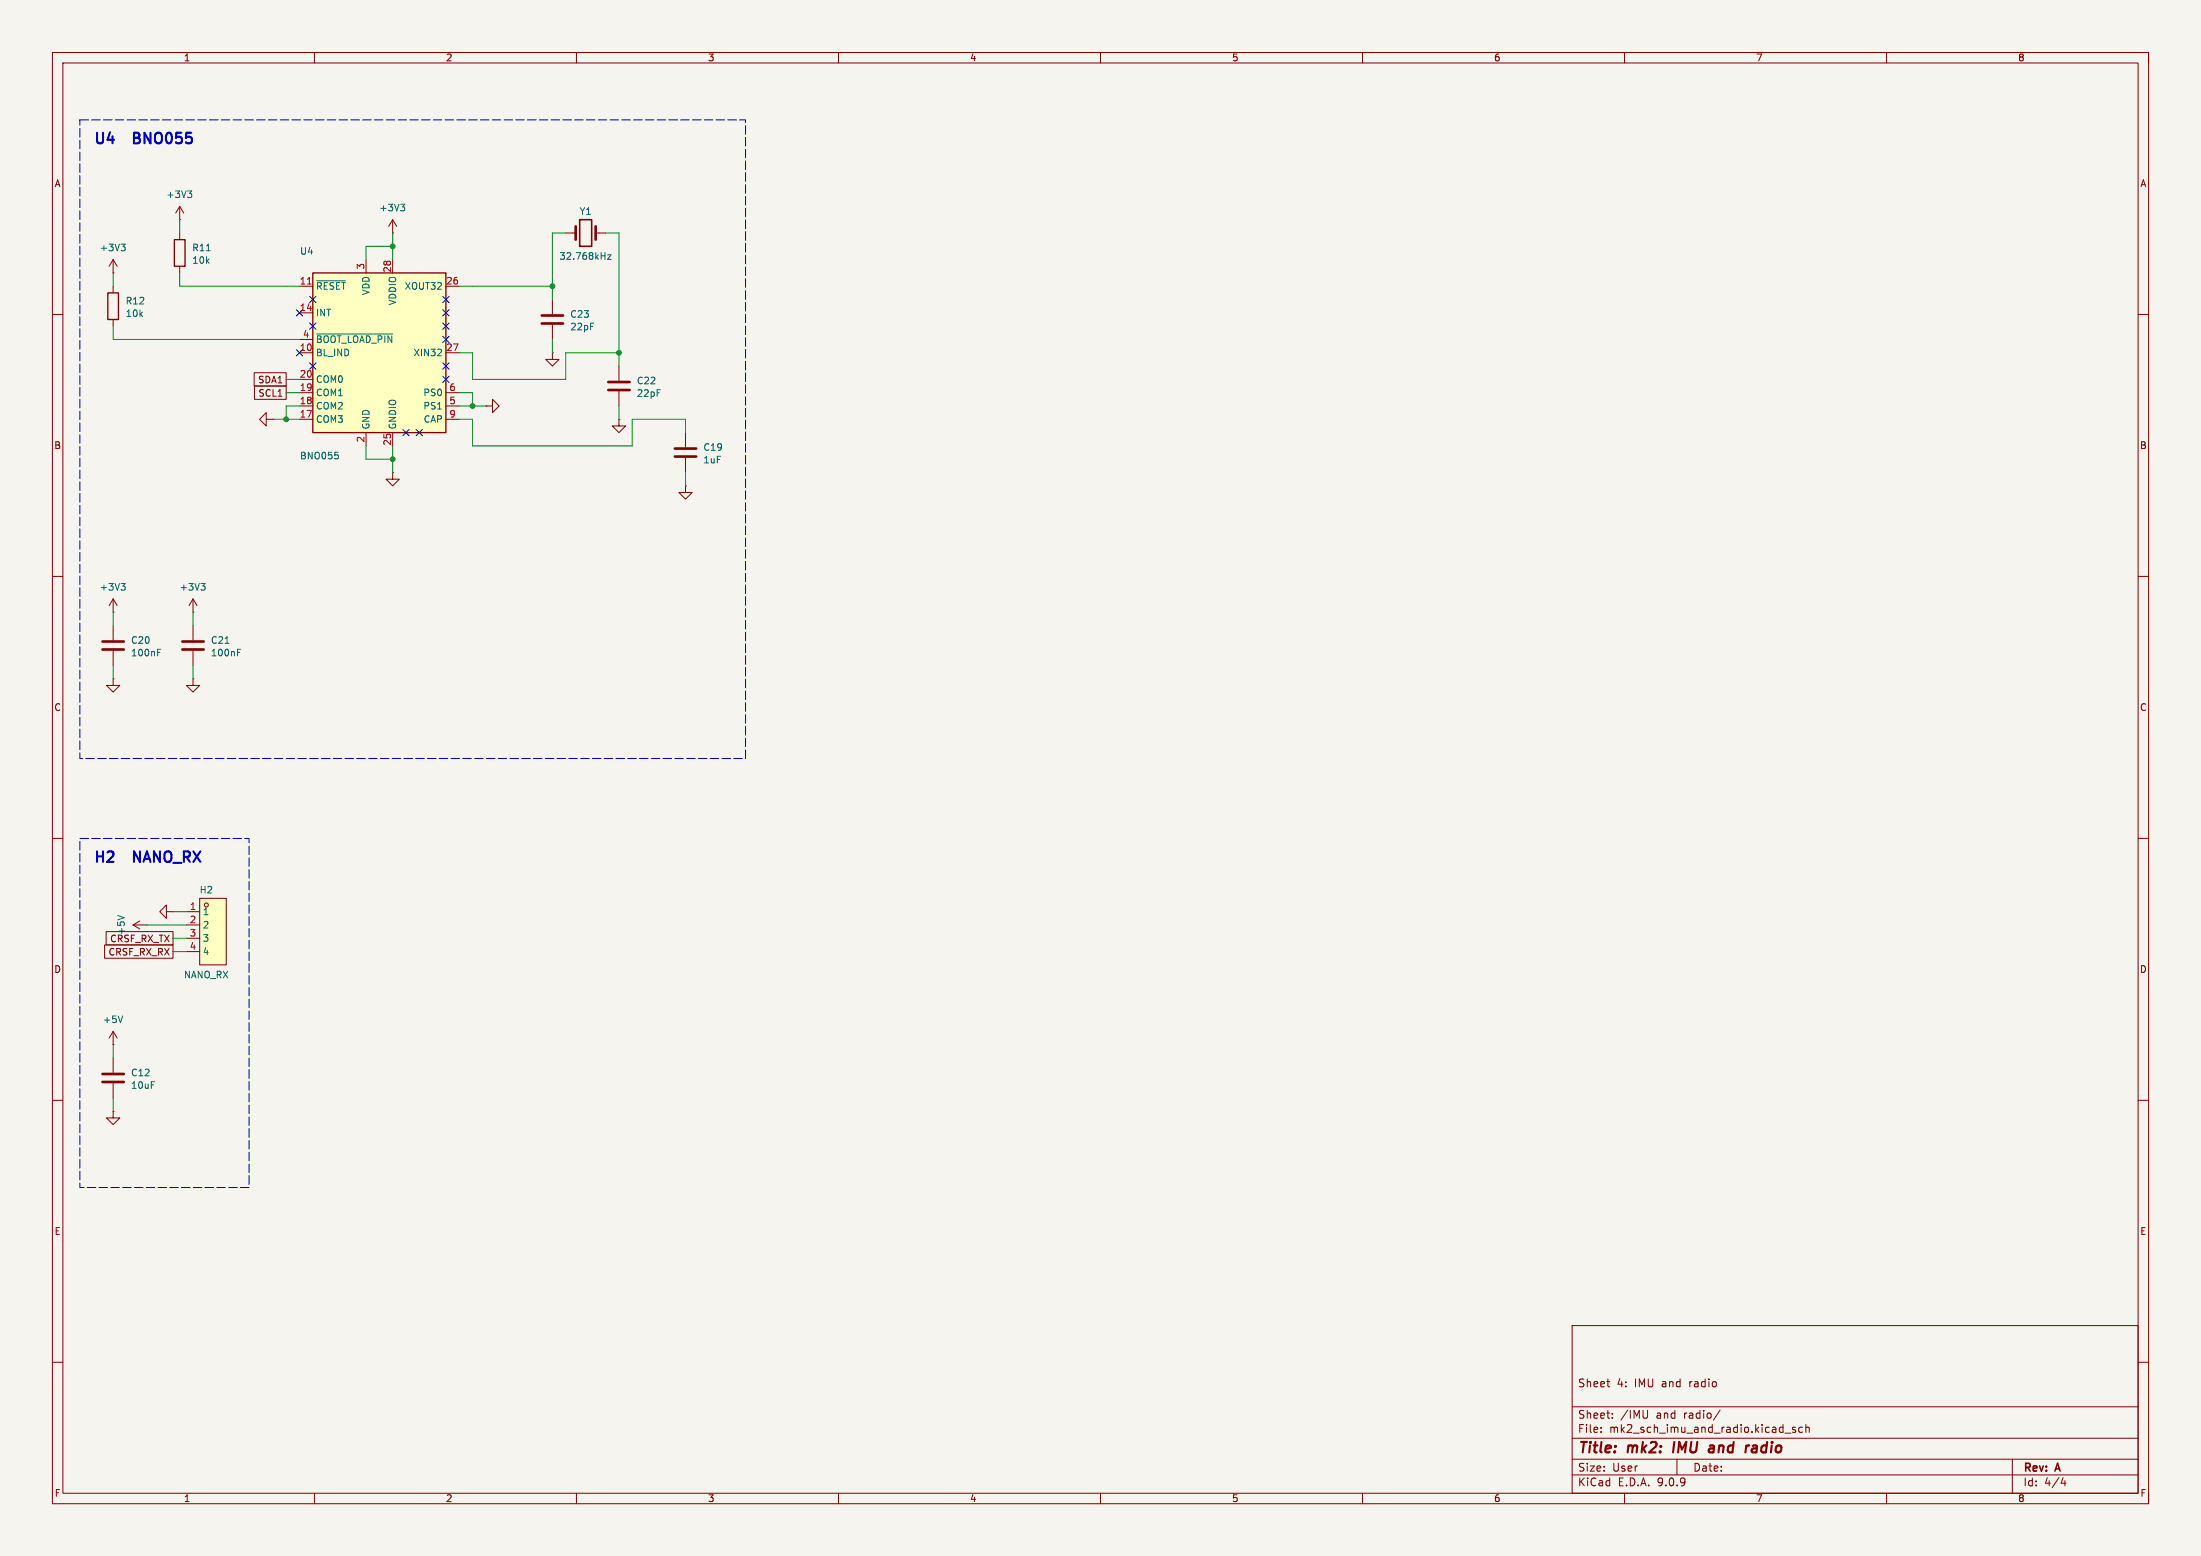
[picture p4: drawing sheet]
<svg xmlns="http://www.w3.org/2000/svg" width="420mm" height="297mm" viewBox="0 0 420 297" stroke-linecap="round" stroke-linejoin="round" font-family="sans-serif">
<path d="M0 0h420v297h-420z" fill="#f5f4ef" stroke="#f5f4ef" stroke-width=".19"/>
<g fill="none" stroke="#840000" stroke-width=".19">
<path d="M10 10h400v277h-400zM12 12h396v273h-396zM60 10v2M110 10v2M160 10v2M210 10v2M260 10v2M310 10v2M360 10v2M410 10v2M105.4 57.2v2.8M10 60h2"/>
<path d="M105.4 67.3v1.3h1.3l-1.3 1.3-1.3-1.3h1.3M105.4 67.3h.1M105.4 62v2.8M408 60h2M50.8 80v-1.2l-1.3 1.2 1.3 1.3v-1.3h1.3M52.1 80h.1M10 110h2M36.8 116.9h.1M36.8 114.3l-.7 1.3M36.8 114.3l.8 1.3M36.8 114.3v2.6M408 110h2"/>
<path d="M10 160h2M408 160h2M10 210h2M408 210h2M300 253h108v32h-108zM10 260h2M300 278.5h108M300 274.5h108M300 268.5h108M305.5 273.3v.1M305.5 272.5v.1M306.6 263.7h.6"/>
<path d="M307 264.7h.2M307.7 270.6v.1M307.7 269.8v.1M314.4 269.2v1.2l-.3 .3M320 278.5v3M328.2 269.1l-1.2 2M340.6 273.6h1.1M342.6 272.5l-.4-.1-.2 .2 .1 .2 .5 .2v.3h-.6M344 272.5l-.5-.1-.3 .3 .2 .6h.6M344.6 272.6l.2-.2 .4 .1v.9M344.6 271.9v1.5M384 278.5v6.5"/>
<path d="M408 260h2M60 285v2M110 285v2M160 285v2M210 285v2M260 285v2M300 281.5h108M310 285v2M360 285v2M393.7 282l-.4 1.1h.9M394 282.6v1M410 285v2"/>
</g>
<path d="M319.5 275.2l-.2 2M326.3 276h.7M327 277.1l-.7 .1M327.1 276.4l-.7 .1M335 275.9l-.5 .1M335.1 276.5h-.5a.4 .4 0 0 0-.3 .3 .4 .4 0 0 0 .2 .4h.5" fill="none" stroke="#840000" stroke-width=".4"/>
<path d="M38.3 111.4h.8l-.4 .5M38.9 111.9l.2 .2v.3l-.2 .2" fill="none" stroke="#006464" stroke-width=".19"/>
<path d="M103.4 60.2h4M103.4 61.7h4" fill="none" stroke="#840000" stroke-width=".51"/>
<path d="M38.1 171.5h5.1v12.7h-5.1z" fill="#ffffc2"/>
<g fill="none" stroke="#840000" stroke-width=".19">
<path d="M34.3 39.4l-.8 1.3M34.3 39.4l.8 1.3M34.3 39.4v2.5M34.3 41.9h.1M34.3 44.5v1.2M34.3 50.8v1.3M74.9 44.5h.1M74.9 41.9l-.7 1.3M74.9 41.9l.8 1.3M74.9 41.9v2.6M107.9 44.5h2M113.7 44.5h1.9"/>
<path d="M118.1 69.9v2.8M118.1 74.7v2.8M74.9 90.2v1.3h1.3l-1.3 1.2-1.2-1.2h1.2M74.9 90.2h.1M118.1 80v1.3h1.3l-1.3 1.3-1.3-1.3h1.3M118.1 80h.1M130.8 92.7v1.3h1.3l-1.3 1.3-1.3-1.3h1.3M130.8 92.7h.1M130.8 82.6v2.8M130.8 87.4v2.8M21.6 119.4v2.8M36.8 119.4v2.8"/>
<path d="M21.6 124.2v2.8M36.8 129.6v1.2h1.3l-1.3 1.3-1.2-1.3h1.2M36.8 129.6h.1M36.8 124.2v2.8M25.4 176.6h2.5M25.4 176.6l1.3 .7M26.7 175.8l-1.3 .8M27.9 176.6h.1M31.7 174v-1.3l-1.2 1.3 1.2 1.3v-1.3h1.3M33 174h.1M35.6 174h2.5M35.6 176.6h2.5"/>
<path d="M35.6 179.1h2.5M38.1 171.5h5.1v12.7h-5.1zM35.6 181.6h2.5"/>
<circle cx="39.4" cy="172.7" r=".38"/>
</g>
<path d="M109.9 43.2v2.5M113.7 43.2v2.5M116.1 72.9h4M116.1 74.4h4M128.8 85.6h4M128.8 87.1h4M19.6 122.5h4M19.6 124h4M34.8 122.5h4.1M34.8 124h4.1" fill="none" stroke="#840000" stroke-width=".51"/>
<path d="M35.8 36.4h.8l-.4 .5M36.3 36.9l.3 .3v.3l-.3 .2M76.4 39h.8l-.4 .5M77 39.5l.2 .2v.3l-.2 .3M39.4 47.9h.7M115.9 48.6h.7l-.7 .9h.7M30.1 124.5h.4M30.1 123.9h.6M43 122.8h.7M45.3 124.5h.4M45.3 123.9h.6M22.4 174.7l1.3 .5" fill="none" stroke="#006464" stroke-width=".19"/>
<path d="M110.6 41.9h2.3v5.1h-2.3z" fill="none" stroke="#840000" stroke-width=".3"/>
<path d="M33.3 45.7h2v5.1h-2z" fill="none" stroke="#840000" stroke-width=".25"/>
<path d="M59.7 52.1h25.4v30.5h-25.4z" fill="#ffffc2"/>
<path d="M20.6 55.9h2v5.1h-2zM59.7 52.1h25.4v30.5h-25.4z" fill="none" stroke="#840000" stroke-width=".25"/>
<g fill="none" stroke="#840000" stroke-width=".19">
<path d="M21.6 52.1h.1M21.6 49.6v2.5M21.6 54.6v1.3M21.6 49.6l-.8 1.2M21.6 49.6l.8 1.2M57.1 54.6h2.6M57.1 59.7h2.6M69.8 49.6v2.5M74.9 49.6v2.5M85.1 54.6h2.5M21.6 61v1.3M48.5 71.1h6.1v2.6h-6.1z"/>
<path d="M48.6 73.7h6v2.5h-6zM57.1 64.8h2.6M57.1 67.3h2.6M57.1 72.4h2.6M57.1 75h2.6M57.1 77.5h2.6M85.1 67.3h2.5M85.1 75h2.5M85.1 77.5h2.5M92.7 77.5h1.3v-1.3l1.2 1.3-1.2 1.3v-1.3M92.7 77.5h.1M57.1 80h2.6"/>
<path d="M69.8 82.6v2.5M74.9 82.6v2.5M85.1 80h2.5M21.6 116.9h.1M21.6 114.3l-.8 1.3M21.6 114.3l.8 1.3M21.6 114.3v2.6M21.6 129.6v1.2h1.3l-1.3 1.3-1.3-1.3h1.3M21.6 129.6h.1M20.3 177.8h12.7v2.6h-12.7zM20 180.4h13v2.5h-13zM21.6 199.4h.1"/>
<path d="M21.6 196.9v2.5M21.6 196.9l-.8 1.2M21.6 196.9l.8 1.2M21.6 212.1v1.3h1.3l-1.3 1.3-1.3-1.3h1.3M21.6 212.1h.1M21.6 202v2.7M21.6 206.8v2.8"/>
</g>
<path d="M23.1 46.6h.8l-.4 .5M23.6 47.1l.3 .2v.3l-.3 .3M60.4 53.6h5.5M60.4 63.8h14.5M63.9 86.3h.6M64.5 86.9l.1 .1-.1 .5M23.1 111.4h.8l-.4 .5M23.6 111.9l.3 .2v.3l-.3 .2M23.4 193.9l-.4 1.3" fill="none" stroke="#006464" stroke-width=".19"/>
<path d="M58.7 54.2h.7" fill="none" stroke="#a90000" stroke-width=".19"/>
<path d="M19.6 205h4M19.6 206.5h4" fill="none" stroke="#840000" stroke-width=".51"/>
<g fill="none" stroke="#009600" stroke-width=".19">
<path d="M21.6 52.1v2.5M34.3 52.1v2.5h22.8M34.3 41.9v2.6M74.9 44.5v5.1M74.9 47h-5.1v2.6M87.6 54.6h17.8M107.9 44.5h-2.5v12.7M115.6 44.5h2.5v25.4M21.6 62.3v2.5h35.5M54.6 75h2.5M54.6 72.4h2.5M57.1 77.5h-2.5v2.5"/>
<path d="M87.6 77.5h5.1M87.6 75h2.6v2.5M87.6 67.3h2.6v5.1h17.7v-5.1h10.2M105.4 64.8v2.5M118.1 77.5v2.5M52.1 80h5M69.8 85.1v2.6h5.1M74.9 85.1v5.1M87.6 80h2.6v5.1h30.4v-5.1h10.2v2.6M130.8 90.2v2.5M21.6 116.9v2.5M36.8 116.9v2.5"/>
<path d="M21.6 127v2.6M36.8 127v2.6M27.9 176.6h7.7M33 179.1h2.6M33 174h2.6M21.6 199.4v2.6M33 181.6h2.6M21.6 209.6v2.5"/>
</g>
<g fill="none" stroke="#000084" stroke-width=".19">
<path d="M56.5 59.1l1.3 1.2M57.8 59.1l-1.3 1.2M59.1 56.6l1.2 1.2M60.3 56.6l-1.2 1.2M84.5 59.1l1.2 1.2M84.5 56.6l1.2 1.2M85.7 59.1l-1.2 1.2M85.7 56.6l-1.2 1.2M56.5 66.7l1.3 1.2M57.8 66.7l-1.3 1.2M59.1 69.3l1.2 1.2M59.1 61.6l1.2 1.3"/>
<path d="M60.3 69.3l-1.2 1.2M60.3 61.6l-1.2 1.3M84.5 69.3l1.2 1.2M84.5 64.2l1.2 1.2M84.5 61.6l1.2 1.3M84.5 71.8l1.2 1.2M85.7 69.3l-1.2 1.2M85.7 64.2l-1.2 1.2M85.7 61.6l-1.2 1.3M85.7 71.8l-1.2 1.2M76.9 82l1.2 1.2M78.1 82l-1.2 1.2"/>
<path d="M79.4 82l1.2 1.2M80.6 82l-1.2 1.2"/>
</g>
<path d="M25.6 26.3h.6M26.2 25.3h-.6v2h.7M25.6 164.5v-2l1.1 2" fill="none" stroke="#0000c2" stroke-width=".4"/>
<path d="M15.2 22.9h127.1v121.9h-127.1zM15.2 160h32.3v66.7h-32.3z" fill="none" stroke="#0000c2" stroke-width=".19" stroke-dasharray="1.6 .6"/>
<g fill="#009600" stroke="#009600" stroke-width=".19">
<circle cx="74.9" cy="47" r=".46"/>
<circle cx="74.9" cy="87.7" r=".46"/>
<circle cx="90.2" cy="77.5" r=".46"/>
<circle cx="105.4" cy="54.6" r=".46"/>
<circle cx="118.1" cy="67.3" r=".46"/>
<circle cx="54.6" cy="80" r=".46"/>
</g>
<g font-size="2.8" fill="#0000c2">
<text x="17.8" y="28">U4</text>
<text x="26.4" y="28">BNO055</text>
<text x="17.8" y="165.2">H2</text>
<text x="26.4" y="165.2">NANO_RX</text>
</g>
<g font-size="2.8" fill="#840000">
<text x="301" y="277.9">Title:</text>
<text x="310.7" y="277.9">mk2:</text>
<text x="320.1" y="277.9">IMU</text>
<text x="327.8" y="277.9">and</text>
<text x="335.5" y="277.9">radio</text>
</g>
<g font-size="2.1" fill="#840000">
<text x="301" y="265">Sheet</text>
<text x="308.5" y="265">4:</text>
<text x="312" y="265">IMU</text>
<text x="317.3" y="265">and</text>
<text x="322.6" y="265">radio</text>
<text x="301" y="273.7">File:</text>
<text x="301" y="271">Sheet:</text>
<text x="307.1" y="273.7">mk2_sch_imu_and_radio.kicad_sch</text>
<text x="309.2" y="271">/IMU</text>
<text x="316.1" y="271">and</text>
<text x="321.5" y="271">radio/</text>
<text x="301" y="281.1">Size:</text>
<text x="307.7" y="281.1">User</text>
<text x="323" y="281.1">Date:</text>
<text x="386" y="281.3">Rev:</text>
<text x="392.4" y="281.3">A</text>
<text x="301" y="283.9">KiCad</text>
<text x="308.7" y="283.9">E.D.A.</text>
<text x="316.3" y="283.9">9.0.9</text>
<text x="386" y="283.9">Id:</text>
<text x="390.1" y="283.9">4/4</text>
</g>
<g font-size="1.8" fill="#840000">
<text x="35" y="11.9">1</text>
<text x="85" y="11.9">2</text>
<text x="135" y="11.9">3</text>
<text x="185" y="11.9">4</text>
<text x="235" y="11.9">5</text>
<text x="285" y="11.9">6</text>
<text x="335" y="11.9">7</text>
<text x="385" y="11.9">8</text>
<text x="10.3" y="35.9">A</text>
<text x="408.3" y="35.9">A</text>
<text x="49.2" y="73.4">SDA1</text>
<text x="49.2" y="75.9">SCL1</text>
<text x="10.3" y="85.9">B</text>
<text x="408.3" y="85.9">B</text>
<text x="10.3" y="135.9">C</text>
<text x="408.3" y="135.9">C</text>
<text x="24" y="178.6" transform="rotate(-90 24 178.6)">+5V</text>
<text x="10.3" y="185.9">D</text>
<text x="20.6" y="182.6">CRSF_RX_RX</text>
<text x="20.9" y="180">CRSF_RX_TX</text>
<text x="408.3" y="185.9">D</text>
<text x="10.3" y="235.9">E</text>
<text x="408.3" y="235.9">E</text>
<text x="10.3" y="285.9">F</text>
<text x="35" y="286.9">1</text>
<text x="85" y="286.9">2</text>
<text x="135" y="286.9">3</text>
<text x="185" y="286.9">4</text>
<text x="235" y="286.9">5</text>
<text x="285" y="286.9">6</text>
<text x="335" y="286.9">7</text>
<text x="385" y="286.9">8</text>
<text x="408.3" y="285.9">F</text>
</g>
<g font-size="1.8" fill="#006464">
<text x="31.6" y="38">+3V3</text>
<text x="72.3" y="40.5">+3V3</text>
<text x="110.5" y="41.2">Y1</text>
<text x="18.9" y="48.2">+3V3</text>
<text x="36.6" y="50.5">10k</text>
<text x="36.6" y="48.1">R11</text>
<text x="57.2" y="48.8">U4</text>
<text x="106.6" y="49.8">32.768kHz</text>
<text x="23.9" y="58.3">R12</text>
<text x="60.2" y="55.5">~{RESET}</text>
<text x="70.7" y="56.4" transform="rotate(-90 70.7 56.4)">VDD</text>
<text x="75.8" y="58.4" transform="rotate(-90 75.8 58.4)">VDDIO</text>
<text x="77.1" y="55.5">XOUT32</text>
<text x="23.9" y="60.7">10k</text>
<text x="60.2" y="60.6">INT</text>
<text x="60.2" y="65.7">~{BOOT_LOAD_PIN}</text>
<text x="108.7" y="60.8">C23</text>
<text x="108.7" y="63.2">22pF</text>
<text x="60.2" y="68.2">BL_IND</text>
<text x="78.8" y="68.2">XIN32</text>
<text x="60.2" y="73.3">COM0</text>
<text x="60.2" y="75.8">COM1</text>
<text x="80.7" y="75.8">PS0</text>
<text x="121.4" y="73.5">C22</text>
<text x="121.4" y="75.9">22pF</text>
<text x="60.2" y="78.4">COM2</text>
<text x="60.2" y="80.9">COM3</text>
<text x="70.7" y="82.1" transform="rotate(-90 70.7 82.1)">GND</text>
<text x="75.8" y="82.1" transform="rotate(-90 75.8 82.1)">GNDIO</text>
<text x="80.7" y="78.4">PS1</text>
<text x="80.8" y="80.9">CAP</text>
<text x="57.2" y="87.9">BNO055</text>
<text x="134.1" y="88.6">1uF</text>
<text x="134.1" y="86.2">C19</text>
<text x="18.9" y="112.9">+3V3</text>
<text x="34.2" y="112.9">+3V3</text>
<text x="24.9" y="125.5">100nF</text>
<text x="24.9" y="123.1">C20</text>
<text x="40.1" y="125.5">100nF</text>
<text x="40.1" y="123.1">C21</text>
<text x="38" y="170.7">H2</text>
<text x="38.6" y="174.9">1</text>
<text x="38.6" y="177.4">2</text>
<text x="38.6" y="180">3</text>
<text x="38.6" y="182.5">4</text>
<text x="35" y="186.9">NANO_RX</text>
<text x="19.6" y="195.5">+5V</text>
<text x="24.9" y="205.6">C12</text>
<text x="24.9" y="208">10uF</text>
</g>
<g font-size="1.8" fill="#a90000">
<text x="69.6" y="51.5" transform="rotate(-90 69.6 51.5)">3</text>
<text x="74.7" y="52.1" transform="rotate(-90 74.7 52.1)">28</text>
<text x="57.1" y="54.4">11</text>
<text x="57.1" y="59.5">14</text>
<text x="85" y="54.4">26</text>
<text x="57.7" y="64.5">4</text>
<text x="57.1" y="67.1">10</text>
<text x="85" y="67.1">27</text>
<text x="57.1" y="72.2">20</text>
<text x="57.1" y="74.7">19</text>
<text x="57.1" y="77.2">18</text>
<text x="85.7" y="74.7">6</text>
<text x="85.7" y="77.2">5</text>
<text x="57.1" y="79.8">17</text>
<text x="85.7" y="79.8">9</text>
<text x="69.6" y="84.5" transform="rotate(-90 69.6 84.5)">2</text>
<text x="74.7" y="85.2" transform="rotate(-90 74.7 85.2)">25</text>
<text x="36.1" y="173.8">1</text>
<text x="36.1" y="176.3">2</text>
<text x="36.1" y="178.8">3</text>
<text x="36.1" y="181.4">4</text>
</g>
</svg>
